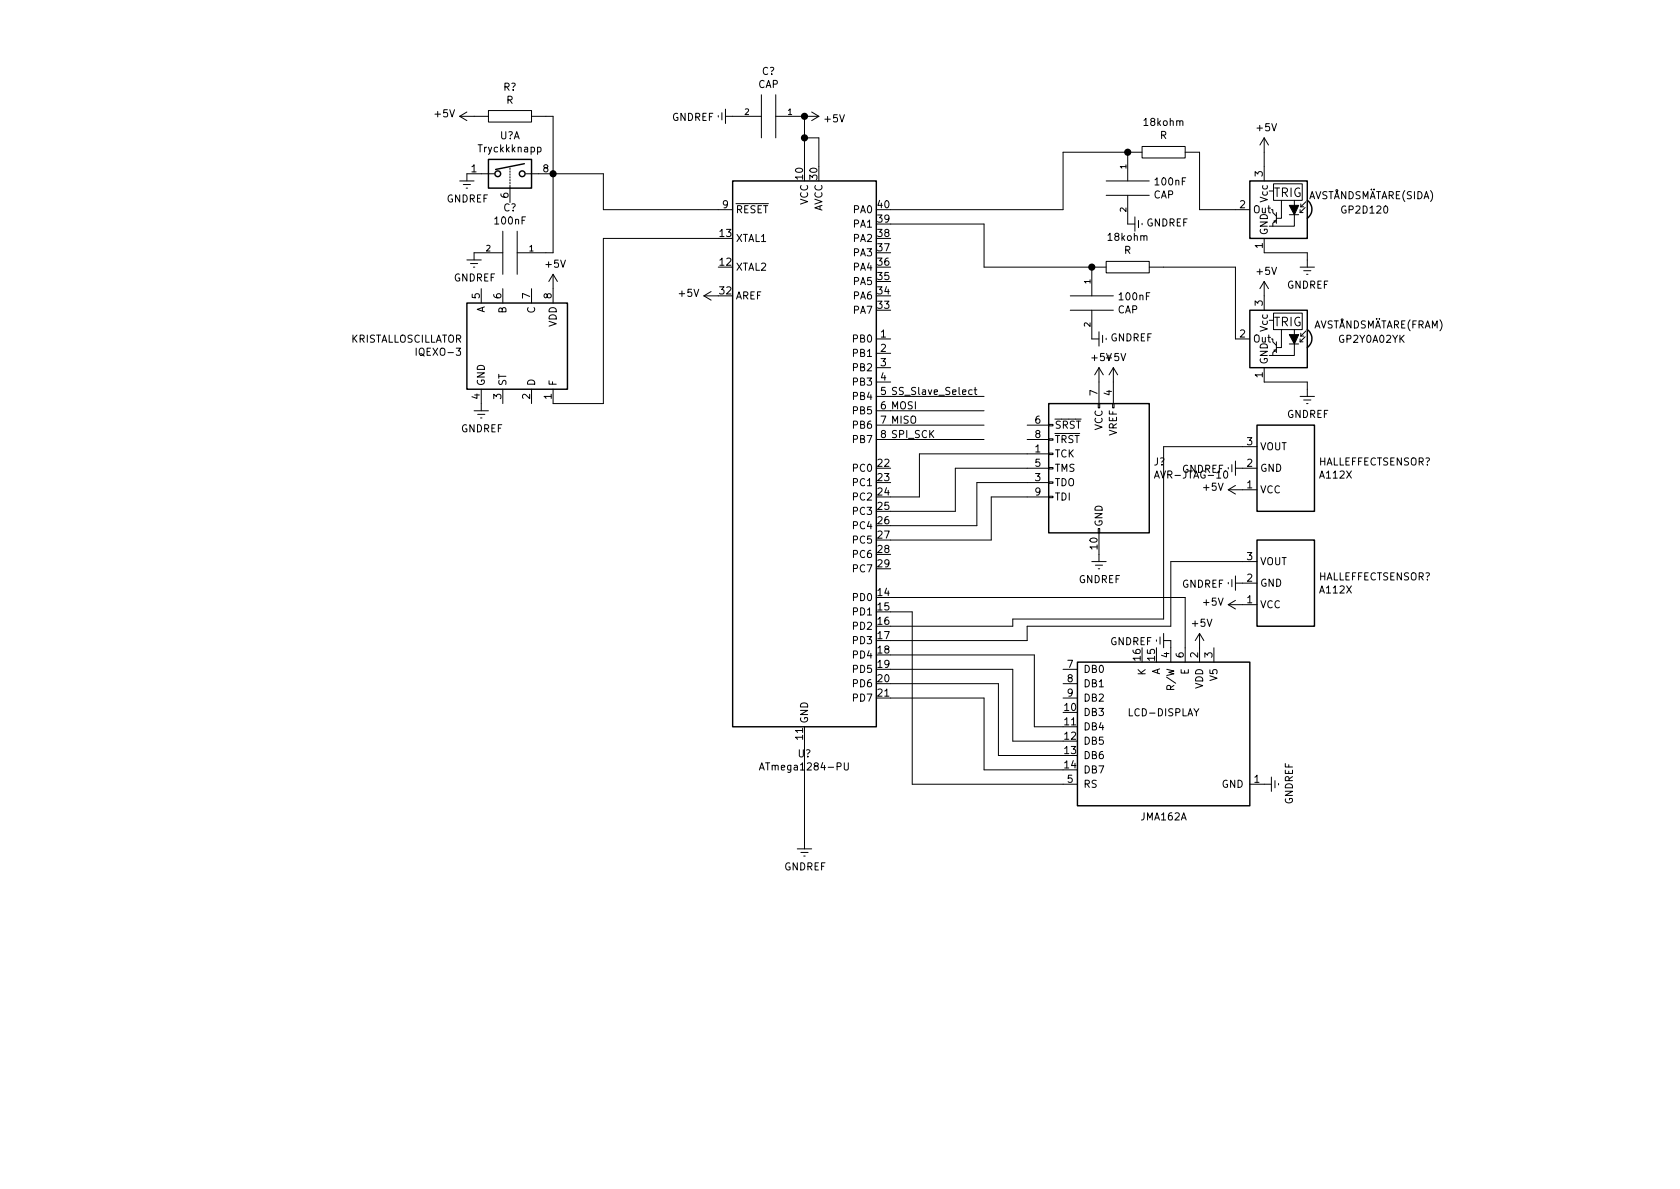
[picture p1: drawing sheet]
EESchema Schematic File Version 4
LIBS:sens-cache
EELAYER 26 0
EELAYER END
$Descr A4 11693 8268
encoding utf-8
Sheet 1 1
Title "Sensormodul"
Date "2018-11-06"
Rev ""
Comp ""
Comment1 ""
Comment2 ""
Comment3 ""
Comment4 ""
$EndDescr
Wire Wire Line
	5600 5150 5600 5850
Wire Wire Line
	8800 1050 8800 1150
$Comp
L sens-rescue:IQEXO-3-exo3 KRISTALLOSCILLATOR
U 1 1
P 3550 2400
F 0 "KRISTALLOSCILLATOR" V 3596 2070 50  0000 R CNN
F 1 "IQEXO-3" V 3505 2070 50  0000 R CNN
F 2 "Package_SO:SOIC-8_3.9x4.9mm_P1.27mm" H 3600 1650 50  0001 C CNN
F 3 "http://www.onsemi.com/pub/Collateral/NB3N511-D.PDF" H 3600 1550 50  0001 C CNN
	1    3550 2400
	0    1    -1   0   
$EndComp
$Comp
L sens-rescue:ACS715xLCTR-30A-taxi-sens-rescue AVSTÅNDSMÄTARE(SIDA)
U 1 1
P 8900 1450
F 0 "AVSTÅNDSMÄTARE(SIDA)" H 8250 1550 50  0000 C CNN
F 1 "GP2D120" H 8300 1450 50  0000 C CNN
F 2 "Package_SO:SOIC-8_3.9x4.9mm_P1.27mm" H 9000 1100 50  0001 L CIN
F 3 "http://www.allegromicro.com/~/media/Files/Datasheets/ACS715-Datasheet.ashx?la=en" H 8900 1450 50  0001 C CNN
	1    8900 1450
	-1   0    0    -1  
$EndComp
$Comp
L power:GNDREF #PWR?
U 1 1
P 5600 5850
F 0 "#PWR?" H 5600 5600 50  0001 C CNN
F 1 "GNDREF" H 5605 5677 50  0000 C CNN
F 2 "" H 5600 5850 50  0001 C CNN
F 3 "" H 5600 5850 50  0001 C CNN
	1    5600 5850
	1    0    0    -1  
$EndComp
Wire Wire Line
	3850 2800 4200 2800
Wire Wire Line
	4200 2800 4200 1650
Wire Wire Line
	4200 1650 5000 1650
$Comp
L jma162a:JMA162A _?
U 1 1
P 8100 5100
F 0 "_?" H 8100 5050 50  0001 C CNN
F 1 "JMA162A" H 8100 4525 50  0000 C CNN
F 2 "Display_7Segment:DA04-11SYKWA" V 9275 5075 50  0001 C CNN
F 3 "http://www.kingbright.com/attachments/file/psearch/000/00/00/DA04-11SYKWA(Ver.6A).pdf" H 7980 4700 50  0001 C CNN
	1    8100 5100
	-1   0    0    -1  
$EndComp
$Comp
L power:GNDREF #PWR?
U 1 1
P 3350 2800
F 0 "#PWR?" H 3350 2550 50  0001 C CNN
F 1 "GNDREF" H 3355 2627 50  0000 C CNN
F 2 "" H 3350 2800 50  0001 C CNN
F 3 "" H 3350 2800 50  0001 C CNN
	1    3350 2800
	1    0    0    -1  
$EndComp
$Comp
L power:GNDREF #PWR?
U 1 1
P 8800 5450
F 0 "#PWR?" H 8800 5200 50  0001 C CNN
F 1 "GNDREF" H 8805 5277 50  0000 C CNN
F 2 "" H 8800 5450 50  0001 C CNN
F 3 "" H 8800 5450 50  0001 C CNN
	1    8800 5450
	0    -1   -1   0   
$EndComp
Text Label 6200 2750 0    50   ~ 0
SS_Slave_Select
Text Label 6200 2850 0    50   ~ 0
MOSI
Text Label 6200 2950 0    50   ~ 0
MISO
Text Label 6200 3050 0    50   ~ 0
SPI_SCK
$Comp
L Connector:AVR-JTAG-10 J?
U 1 1
P 7650 3250
F 0 "J?" H 7271 3296 50  0000 R CNN
F 1 "AVR-JTAG-10" H 7271 3205 50  0000 R CNN
F 2 "" V 7500 3400 50  0001 C CNN
F 3 " ~" H 6375 2700 50  0001 C CNN
	1    7650 3250
	-1   0    0    -1  
$EndComp
Wire Wire Line
	6200 2750 6850 2750
Wire Wire Line
	6200 2850 6850 2850
Wire Wire Line
	6200 2950 6850 2950
Wire Wire Line
	6200 3050 6850 3050
$Comp
L power:+5V #PWR?
U 1 1
P 3850 2000
F 0 "#PWR?" H 3850 1850 50  0001 C CNN
F 1 "+5V" H 3865 2173 50  0000 C CNN
F 2 "" H 3850 2000 50  0001 C CNN
F 3 "" H 3850 2000 50  0001 C CNN
	1    3850 2000
	1    0    0    -1  
$EndComp
$Comp
L power:+5V #PWR?
U 1 1
P 7650 2650
F 0 "#PWR?" H 7650 2500 50  0001 C CNN
F 1 "+5V" H 7665 2823 50  0000 C CNN
F 2 "" H 7650 2650 50  0001 C CNN
F 3 "" H 7650 2650 50  0001 C CNN
	1    7650 2650
	1    0    0    -1  
$EndComp
$Comp
L power:+5V #PWR?
U 1 1
P 7750 2650
F 0 "#PWR?" H 7750 2500 50  0001 C CNN
F 1 "+5V" H 7765 2823 50  0000 C CNN
F 2 "" H 7750 2650 50  0001 C CNN
F 3 "" H 7750 2650 50  0001 C CNN
	1    7750 2650
	1    0    0    -1  
$EndComp
$Comp
L power:+5V #PWR?
U 1 1
P 8800 1050
F 0 "#PWR?" H 8800 900 50  0001 C CNN
F 1 "+5V" H 8815 1223 50  0000 C CNN
F 2 "" H 8800 1050 50  0001 C CNN
F 3 "" H 8800 1050 50  0001 C CNN
	1    8800 1050
	1    0    0    -1  
$EndComp
$Comp
L sens-rescue:ACS715xLCTR-30A-taxi-sens-rescue AVSTÅNDSMÄTARE(FRAM)
U 1 1
P 8900 2350
F 0 "AVSTÅNDSMÄTARE(FRAM)" H 8200 2450 50  0000 C CNN
F 1 "GP2Y0A02YK" H 8250 2350 50  0000 C CNN
F 2 "Package_SO:SOIC-8_3.9x4.9mm_P1.27mm" H 9000 2000 50  0001 L CIN
F 3 "http://www.allegromicro.com/~/media/Files/Datasheets/ACS715-Datasheet.ashx?la=en" H 8900 2350 50  0001 C CNN
	1    8900 2350
	-1   0    0    -1  
$EndComp
$Comp
L power:+5V #PWR?
U 1 1
P 8800 2050
F 0 "#PWR?" H 8800 1900 50  0001 C CNN
F 1 "+5V" H 8815 2223 50  0000 C CNN
F 2 "" H 8800 2050 50  0001 C CNN
F 3 "" H 8800 2050 50  0001 C CNN
	1    8800 2050
	1    0    0    -1  
$EndComp
$Comp
L power:GNDREF #PWR?
U 1 1
P 9100 2700
F 0 "#PWR?" H 9100 2450 50  0001 C CNN
F 1 "GNDREF" H 9105 2527 50  0000 C CNN
F 2 "" H 9100 2700 50  0001 C CNN
F 3 "" H 9100 2700 50  0001 C CNN
	1    9100 2700
	1    0    0    -1  
$EndComp
$Comp
L power:GNDREF #PWR?
U 1 1
P 9100 1800
F 0 "#PWR?" H 9100 1550 50  0001 C CNN
F 1 "GNDREF" H 9105 1627 50  0000 C CNN
F 2 "" H 9100 1800 50  0001 C CNN
F 3 "" H 9100 1800 50  0001 C CNN
	1    9100 1800
	1    0    0    -1  
$EndComp
Wire Wire Line
	8800 1750 9100 1750
Wire Wire Line
	9100 1750 9100 1800
Wire Wire Line
	8800 2650 9100 2650
Wire Wire Line
	9100 2650 9100 2700
$Comp
L power:+5V #PWR?
U 1 1
P 8650 3400
F 0 "#PWR?" H 8650 3250 50  0001 C CNN
F 1 "+5V" V 8665 3528 50  0000 L CNN
F 2 "" H 8650 3400 50  0001 C CNN
F 3 "" H 8650 3400 50  0001 C CNN
	1    8650 3400
	0    -1   -1   0   
$EndComp
$Comp
L power:GNDREF #PWR?
U 1 1
P 8650 3250
F 0 "#PWR?" H 8650 3000 50  0001 C CNN
F 1 "GNDREF" V 8655 3122 50  0000 R CNN
F 2 "" H 8650 3250 50  0001 C CNN
F 3 "" H 8650 3250 50  0001 C CNN
	1    8650 3250
	0    1    1    0   
$EndComp
$Comp
L sens-rescue:A112X-hall-effect HALLEFFECTSENSOR?
U 1 1
P 8950 3250
F 0 "HALLEFFECTSENSOR?" H 9179 3296 50  0000 L CNN
F 1 "A112X" H 9179 3205 50  0000 L CNN
F 2 "Package_TO_SOT_SMD:SOT-23" H 8950 2900 50  0001 L CIN
F 3 "http://www.allegromicro.com/en/Products/Part_Numbers/1101/1101.pdf" H 8950 3900 50  0001 C CNN
	1    8950 3250
	1    0    0    -1  
$EndComp
Wire Wire Line
	6200 3750 6900 3750
Wire Wire Line
	6200 3650 6800 3650
Wire Wire Line
	6200 3550 6650 3550
$Comp
L sens-rescue:A112X-hall-effect HALLEFFECTSENSOR?
U 1 1
P 8950 4050
F 0 "HALLEFFECTSENSOR?" H 9179 4096 50  0000 L CNN
F 1 "A112X" H 9179 4005 50  0000 L CNN
F 2 "Package_TO_SOT_SMD:SOT-23" H 8950 3700 50  0001 L CIN
F 3 "http://www.allegromicro.com/en/Products/Part_Numbers/1101/1101.pdf" H 8950 4700 50  0001 C CNN
	1    8950 4050
	1    0    0    -1  
$EndComp
$Comp
L power:GNDREF #PWR?
U 1 1
P 8650 4050
F 0 "#PWR?" H 8650 3800 50  0001 C CNN
F 1 "GNDREF" V 8655 3922 50  0000 R CNN
F 2 "" H 8650 4050 50  0001 C CNN
F 3 "" H 8650 4050 50  0001 C CNN
	1    8650 4050
	0    1    1    0   
$EndComp
$Comp
L power:+5V #PWR?
U 1 1
P 8650 4200
F 0 "#PWR?" H 8650 4050 50  0001 C CNN
F 1 "+5V" V 8665 4328 50  0000 L CNN
F 2 "" H 8650 4200 50  0001 C CNN
F 3 "" H 8650 4200 50  0001 C CNN
	1    8650 4200
	0    -1   -1   0   
$EndComp
$Comp
L Analog_Switch:ADG417BN U?
U 1 1
P 3550 1200
F 0 "U?" H 3550 1467 50  0000 C CNN
F 1 "Tryckkknapp" H 3550 1376 50  0000 C CNN
F 2 "Package_DIP:DIP-8_W7.62mm" H 3550 1100 50  0001 C CNN
F 3 "http://www.analog.com/media/en/technical-documentation/data-sheets/ADG417.pdf" H 3550 1200 50  0001 C CNN
	1    3550 1200
	1    0    0    -1  
$EndComp
$Comp
L pspice:R R?
U 1 1
P 3550 800
F 0 "R?" V 3345 800 50  0000 C CNN
F 1 "R" V 3436 800 50  0000 C CNN
F 2 "" H 3550 800 50  0001 C CNN
F 3 "" H 3550 800 50  0001 C CNN
	1    3550 800 
	0    1    1    0   
$EndComp
$Comp
L pspice:CAP C?
U 1 1
P 3550 1750
F 0 "C?" V 3235 1750 50  0000 C CNN
F 1 "100nF" V 3326 1750 50  0000 C CNN
F 2 "" H 3550 1750 50  0001 C CNN
F 3 "" H 3550 1750 50  0001 C CNN
	1    3550 1750
	0    1    1    0   
$EndComp
$Comp
L power:GNDREF #PWR?
U 1 1
P 3300 1750
F 0 "#PWR?" H 3300 1500 50  0001 C CNN
F 1 "GNDREF" H 3305 1577 50  0000 C CNN
F 2 "" H 3300 1750 50  0001 C CNN
F 3 "" H 3300 1750 50  0001 C CNN
	1    3300 1750
	1    0    0    -1  
$EndComp
$Comp
L power:GNDREF #PWR?
U 1 1
P 3250 1200
F 0 "#PWR?" H 3250 950 50  0001 C CNN
F 1 "GNDREF" H 3255 1027 50  0000 C CNN
F 2 "" H 3250 1200 50  0001 C CNN
F 3 "" H 3250 1200 50  0001 C CNN
	1    3250 1200
	1    0    0    -1  
$EndComp
Wire Wire Line
	3800 800  3850 800 
Wire Wire Line
	3850 800  3850 1200
Wire Wire Line
	3800 1750 3850 1750
Wire Wire Line
	3850 1750 3850 1200
Connection ~ 3850 1200
Wire Wire Line
	5000 1450 4200 1450
Wire Wire Line
	4200 1450 4200 1200
Wire Wire Line
	4200 1200 3850 1200
$Comp
L power:+5V #PWR?
U 1 1
P 3300 800
F 0 "#PWR?" H 3300 650 50  0001 C CNN
F 1 "+5V" V 3315 928 50  0000 L CNN
F 2 "" H 3300 800 50  0001 C CNN
F 3 "" H 3300 800 50  0001 C CNN
	1    3300 800 
	0    -1   -1   0   
$EndComp
$Comp
L power:+5V #PWR?
U 1 1
P 8350 4500
F 0 "#PWR?" H 8350 4350 50  0001 C CNN
F 1 "+5V" H 8365 4673 50  0000 C CNN
F 2 "" H 8350 4500 50  0001 C CNN
F 3 "" H 8350 4500 50  0001 C CNN
	1    8350 4500
	1    0    0    -1  
$EndComp
$Comp
L pspice:CAP 100nF
U 1 1
P 7600 2100
F 0 "100nF" H 7422 2146 50  0000 R CNN
F 1 "CAP" H 7422 2055 50  0000 R CNN
F 2 "" H 7600 2100 50  0001 C CNN
F 3 "" H 7600 2100 50  0001 C CNN
	1    7600 2100
	-1   0    0    -1  
$EndComp
$Comp
L pspice:CAP 100nF
U 1 1
P 7850 1300
F 0 "100nF" H 7672 1346 50  0000 R CNN
F 1 "CAP" H 7672 1255 50  0000 R CNN
F 2 "" H 7850 1300 50  0001 C CNN
F 3 "" H 7850 1300 50  0001 C CNN
	1    7850 1300
	-1   0    0    -1  
$EndComp
$Comp
L pspice:R 18kohm
U 1 1
P 8100 1050
F 0 "18kohm" V 8305 1050 50  0000 C CNN
F 1 "R" V 8214 1050 50  0000 C CNN
F 2 "" H 8100 1050 50  0001 C CNN
F 3 "" H 8100 1050 50  0001 C CNN
	1    8100 1050
	0    1    -1   0   
$EndComp
$Comp
L pspice:R 18kohm
U 1 1
P 7850 1850
F 0 "18kohm" V 8055 1850 50  0000 C CNN
F 1 "R" V 7964 1850 50  0000 C CNN
F 2 "" H 7850 1850 50  0001 C CNN
F 3 "" H 7850 1850 50  0001 C CNN
	1    7850 1850
	0    1    -1   0   
$EndComp
Wire Wire Line
	8600 1450 8350 1450
Wire Wire Line
	8350 1450 8350 1050
Wire Wire Line
	8600 2350 8600 1850
Wire Wire Line
	8600 1850 8100 1850
Wire Wire Line
	7600 1850 6850 1850
Connection ~ 7600 1850
$Comp
L power:GNDREF #PWR?
U 1 1
P 7600 2350
F 0 "#PWR?" H 7600 2100 50  0001 C CNN
F 1 "GNDREF" V 7605 2222 50  0000 R CNN
F 2 "" H 7600 2350 50  0001 C CNN
F 3 "" H 7600 2350 50  0001 C CNN
	1    7600 2350
	0    -1   -1   0   
$EndComp
$Comp
L power:GNDREF #PWR?
U 1 1
P 7850 1550
F 0 "#PWR?" H 7850 1300 50  0001 C CNN
F 1 "GNDREF" V 7855 1422 50  0000 R CNN
F 2 "" H 7850 1550 50  0001 C CNN
F 3 "" H 7850 1550 50  0001 C CNN
	1    7850 1550
	0    -1   -1   0   
$EndComp
Wire Wire Line
	7850 1050 7400 1050
Wire Wire Line
	7400 1050 7400 1450
Wire Wire Line
	6200 1450 7400 1450
Connection ~ 7850 1050
Wire Wire Line
	6200 1550 6850 1550
Wire Wire Line
	6850 1550 6850 1850
$Comp
L pspice:CAP C?
U 1 1
P 5350 800
F 0 "C?" V 5035 800 50  0000 C CNN
F 1 "CAP" V 5126 800 50  0000 C CNN
F 2 "" H 5350 800 50  0001 C CNN
F 3 "" H 5350 800 50  0001 C CNN
	1    5350 800 
	0    1    1    0   
$EndComp
$Comp
L power:GNDREF #PWR?
U 1 1
P 5100 800
F 0 "#PWR?" H 5100 550 50  0001 C CNN
F 1 "GNDREF" V 5105 672 50  0000 R CNN
F 2 "" H 5100 800 50  0001 C CNN
F 3 "" H 5100 800 50  0001 C CNN
	1    5100 800 
	0    1    1    0   
$EndComp
$Comp
L power:+5V #PWR?
U 1 1
P 5600 800
F 0 "#PWR?" H 5600 650 50  0001 C CNN
F 1 "+5V" V 5615 928 50  0000 L CNN
F 2 "" H 5600 800 50  0001 C CNN
F 3 "" H 5600 800 50  0001 C CNN
	1    5600 800 
	0    1    1    0   
$EndComp
Wire Wire Line
	5600 800  5600 950 
Connection ~ 5600 800 
$Comp
L sens-rescue:ATmega1284-PU-MCU_Microchip_ATmega U?
U 1 1
P 5600 3150
F 0 "U?" H 5600 1064 50  0000 C CNN
F 1 "ATmega1284-PU" H 5600 973 50  0000 C CNN
F 2 "Package_DIP:DIP-40_W15.24mm" H 5600 3150 50  0001 C CIN
F 3 "http://ww1.microchip.com/downloads/en/DeviceDoc/Atmel-8272-8-bit-AVR-microcontroller-ATmega164A_PA-324A_PA-644A_PA-1284_P_datasheet.pdf" H 5600 3150 50  0001 C CNN
	1    5600 3150
	1    0    0    -1  
$EndComp
Wire Wire Line
	5700 1150 5700 950 
Wire Wire Line
	5700 950  5600 950 
Connection ~ 5600 950 
Wire Wire Line
	5600 950  5600 1150
$Comp
L power:GNDREF #PWR?
U 1 1
P 8150 4450
F 0 "#PWR?" H 8150 4200 50  0001 C CNN
F 1 "GNDREF" V 8155 4322 50  0000 R CNN
F 2 "" H 8150 4450 50  0001 C CNN
F 3 "" H 8150 4450 50  0001 C CNN
	1    8150 4450
	0    1    1    0   
$EndComp
Wire Wire Line
	8150 4500 8150 4450
$Comp
L power:+5V #PWR?
U 1 1
P 5000 2050
F 0 "#PWR?" H 5000 1900 50  0001 C CNN
F 1 "+5V" V 5015 2178 50  0000 L CNN
F 2 "" H 5000 2050 50  0001 C CNN
F 3 "" H 5000 2050 50  0001 C CNN
	1    5000 2050
	0    -1   -1   0   
$EndComp
Wire Wire Line
	8100 3100 8650 3100
Wire Wire Line
	8650 3900 8150 3900
Wire Wire Line
	7400 5050 7200 5050
Wire Wire Line
	7200 5050 7200 4550
Wire Wire Line
	7200 4550 6200 4550
Wire Wire Line
	6200 3450 6400 3450
Wire Wire Line
	6400 3450 6400 3150
Wire Wire Line
	6400 3150 7150 3150
Wire Wire Line
	6650 3550 6650 3250
Wire Wire Line
	6650 3250 7150 3250
Wire Wire Line
	6800 3650 6800 3350
Wire Wire Line
	6800 3350 7150 3350
Wire Wire Line
	6900 3750 6900 3450
Wire Wire Line
	6900 3450 7150 3450
Wire Wire Line
	7400 5150 7050 5150
Wire Wire Line
	7050 5150 7050 4650
Wire Wire Line
	7050 4650 6200 4650
Wire Wire Line
	7400 5250 6950 5250
Wire Wire Line
	6950 5250 6950 4750
Wire Wire Line
	6950 4750 6200 4750
Wire Wire Line
	7400 5350 6850 5350
Wire Wire Line
	6850 5350 6850 4850
Wire Wire Line
	6850 4850 6200 4850
Wire Wire Line
	8150 3900 8150 4350
Wire Wire Line
	8150 4350 7150 4350
Wire Wire Line
	7150 4350 7150 4450
Wire Wire Line
	7150 4450 6200 4450
Wire Wire Line
	8100 3100 8100 4300
Wire Wire Line
	8100 4300 7050 4300
Wire Wire Line
	7050 4300 7050 4350
Wire Wire Line
	7050 4350 6200 4350
Wire Wire Line
	7400 5450 6350 5450
Wire Wire Line
	6350 5450 6350 4250
Wire Wire Line
	6350 4250 6200 4250
Wire Wire Line
	8250 4150 6200 4150
Wire Wire Line
	8250 4150 8250 4500
$Comp
L power:GNDREF #PWR?
U 1 1
P 7650 3850
F 0 "#PWR?" H 7650 3600 50  0001 C CNN
F 1 "GNDREF" H 7655 3677 50  0000 C CNN
F 2 "" H 7650 3850 50  0001 C CNN
F 3 "" H 7650 3850 50  0001 C CNN
	1    7650 3850
	1    0    0    -1  
$EndComp
$EndSCHEMATC
